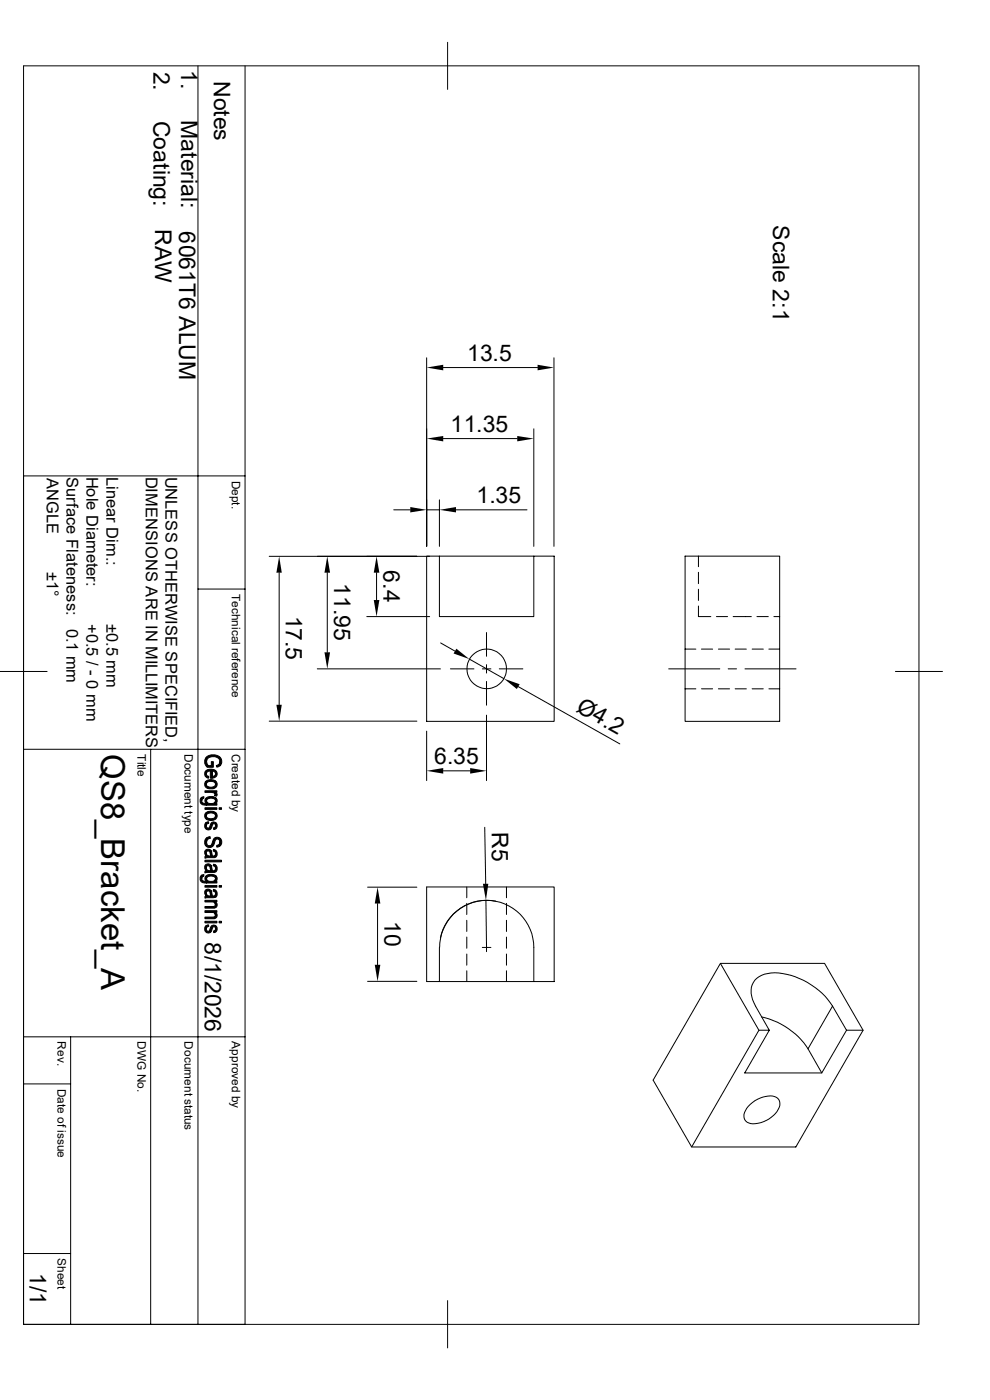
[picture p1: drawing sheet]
<svg xmlns="http://www.w3.org/2000/svg" width="210mm" height="297mm" viewBox="0 0 210 297" stroke-linecap="round" stroke-linejoin="round" font-family="sans-serif">
<g fill="none" stroke="#000" stroke-width=".21">
<path d="M5 14h189.9v267h-189.9zM42 14v267M52 14v267h-47M95 9v10M90.5 75.9v40M94 78h20M117.5 75.9v40M94 93h15.7M113.2 91v24.9M5 101h47M57.1 118h34M83.5 108.2h3.5"/>
<path d="M90.5 118h2.7v12.8h20v-12.8h4.4v35h-27.1zM90.5 108.2h2.7M93.2 118h20M93.2 106v9.9M96.7 108.2h15.1M145.3 118h20.1v35h-20.1zM148.2 118v2.2M42 125h10M59.2 121.5v28M69.4 121.5v16.9M77.8 130.8h13.3M79.9 121.5v5.8"/>
<path d="M93.5 136.4l3 1.7M99.6 139.8l7.3 4.2M103.2 134.2v5M145.3 137.7h2.3M148.2 128.6v2.2h2.6M148.2 121.4v2.4M148.2 125v2.4M148.8 137.7h2.4M152 130.8h2.3M152.4 137.7h2.4M155.5 130.8h3.9M156 137.7h2.3"/>
<path d="M159.6 137.7h2.3M160.6 130.8h2.4M163.1 137.7h2.3M164.2 130.8h1.2M0 142.5h10M5 159h47M32 159v122M57.1 153h31.3M67.3 141.9h26.1M90.5 155.1v10.5M95.5 141.9h5M102.3 141.9h1.8"/>
<path d="M103.2 151.7v13.9M103.2 141v1.8M103.2 144.6v5M105.9 141.9h5M109.9 145.7l21.6 12.1M141.9 141.9h10.8M145.3 146.1h2.3M148.8 146.1h2.4M152.4 146.1h2.4M154.5 141.9h1.8M156 146.1h2.3M158 141.9h10.9"/>
<path d="M159.6 146.1h2.3M163.1 146.1h2.3M189.9 142.5h10M94 163.5h5.7M102.8 175.5l.2 12M78 188.2h10.4M80.1 191.7v13M99 188.2v2.3M99 191.6v2.4M99 195.2v2.4M99 198.8v2.4M103.1 191l.1 10"/>
<path d="M105.2 191.2a10 10 0 0 0-11.8 7.7M107.4 188.2v2.3M107.4 191.6v2.4M107.4 195.2v2.4M107.4 198.8v2.4M5 220h47M15 220v61M78 208.2h10.4M93.2 208.2h20v-7.2a10 10 0 0 0-10-10 10 10 0 0 0-10 10v7.2h-2.7v-20h27.1v20h-4.4M99 202.4v2.4M99 206v2.2M102.3 201h1.8"/>
<path d="M103.2 200.1v1.8M107.4 202.4v2.4M107.4 206v2.2M152.8 204.4h22.1l8.2 14.2-14.3 24.7h-22.1l-8.1-14.1zM152.8 204.4l8.2 14.2M161.5 215.7a15.9 15.9 0 0 1 9.9 6.8M176.6 213.4l3 5.2-5.3 9h-16.3l5.2-9h-2.2l-14.3 24.7M176.6 213.4l-5.2 9.1M176.6 213.4a15.4 15.4 0 0 0-13-7 4 4 0 0 0-4.3 4.3l.3 1.3 .7 1.4 2.9 5.2M179.6 218.6h3.5M5 230h10M158.7 234.7a6.1 6.1 0 0 1 5.7-2 1.7 1.7 0 0 1 .7 2.6 6.1 6.1 0 0 1-6.2 3 1.7 1.7 0 0 1-.7-2.7z"/>
<path d="M171.4 222.5l2.9 5.1M5 265.9h10M95 275.9v10.1"/>
<circle cx="103.3" cy="141.9" r="4.2"/>
</g>
<g fill="#000">
<path d="M90.5 78l3.5-.6v1.2zM114 77.4l3.5 .6-3.5 .6zM90.5 93l3.5-.5v1.1zM109.7 92.5l3.5 .5-3.5 .6zM87 107.6l3.5 .6-3.5 .5zM93.2 108.2l3.5-.6v1.1zM59.2 118l.6 3.5h-1.2zM69.4 118l.6 3.5h-1.2zM68.8 138.4h1.2l-.6 3.5zM79.9 118l.6 3.5h-1.2zM79.3 127.3h1.2l-.6 3.5zM96.8 137.6l2.8 2.2-3.4-1.2z"/>
<path d="M58.6 149.5h1.2l-.6 3.5zM106.9 144l3.3 1.2-.6 1zM90.5 163.5l3.5-.6v1.2zM99.7 162.9l3.5 .6-3.5 .6zM80.1 188.2l.6 3.5h-1.2zM102.4 187.5h1.2l-.5 3.5zM79.5 204.7h1.2l-.6 3.5z"/>
</g>
<g fill="#000" stroke="#000" stroke-width=".21">
<path d="M42.8 169.2l.5-.2-.1 .4-.3 .1-.1 .4z" fill-rule="evenodd"/>
<path d="M42.6 169.2h.2v.7a.73 .73 0 0 0 1 .5v.4a1.03 1.03 0 0 1-1.2-.3 1.03 1.03 0 0 1 0-1.3z" fill-rule="evenodd"/>
<path d="M43.6 163.6l.2-.2v1l.5 .3-.1 .4a.92 .92 0 0 1-.6-1.5z" fill-rule="evenodd"/>
<path d="M43.7 174.5l.5-.2 .1 .4-.4 .2-.1 .3z" fill-rule="evenodd"/>
<path d="M43.8 177.8l.8-.3v.4a.8 .8 0 0 0-.8 .8z" fill-rule="evenodd"/>
<path d="M43.8 160.6v1.1l.3 .6 .7 .1v-.8h.5v1.2h-1.4l-.1-.2-.4-.7 .1-.8z" fill-rule="evenodd"/>
<path d="M43.8 163.4a1.99 1.99 0 0 1 1.9 0v.8l-.2-.5-.5-.1v1.5h-.4v-1.6l-.6 .2-.2 .5z" fill-rule="evenodd"/>
<path d="M43.8 165.7l.8-.3 1 .2 .1 .8a1.09 1.09 0 0 0-1-.6 1.09 1.09 0 0 0-.9 .6z" fill-rule="evenodd"/>
<path d="M43.8 172.4l.5-.3 1 .1 .4 .2v.7a1.07 1.07 0 0 0-.9-.6 1.07 1.07 0 0 0-1 .6z" fill-rule="evenodd"/>
<path d="M43.6 174.6l.1-.1 .1 .7a.42 .42 0 0 0 .4 .5 .42 .42 0 0 0 .4-.6 .74 .74 0 0 1 1.1-.6v.7a.38 .38 0 0 0-.4-.5 .38 .38 0 0 0-.3 .5 .83 .83 0 0 1-1.2 .7 .83 .83 0 0 1-.2-1.3z" fill-rule="evenodd"/>
<path d="M43.6 169.4a1.92 1.92 0 0 1 2.2-.2l-.1 .7a1.08 1.08 0 0 0-1.9 0v.9v-.4a.69 .69 0 0 1-.2-1z" fill-rule="evenodd"/>
<path d="M43.5 171.4h2.5v.3h-2.5z" fill-rule="evenodd"/>
<path d="M43.5 167.8h2.5v.3h-.4v.4l-.4-.4h-1.7z" fill-rule="evenodd"/>
<path d="M43.8 169.9a1.13 1.13 0 0 0 1.9 .2v.4h.3v.3h-2.2z" fill-rule="evenodd"/>
<path d="M45 163.6v1.1h.2l.5-.4v-.9a.94 .94 0 0 1 .3 1.2 .94 .94 0 0 1-1 .5z" fill-rule="evenodd"/>
<path d="M43.5 165.9l.3-.2v.7a1.1 1.1 0 0 0 1.6 .5l.3-.5v-.7a.99 .99 0 0 1 .2 1.3 .99 .99 0 0 1-1.2 .3 1.03 1.03 0 0 1-1.1-.3 1.03 1.03 0 0 1-.1-1.1z" fill-rule="evenodd"/>
<path d="M45.6 168.1l.5 .3-.2 .5-.4-.1z" fill-rule="evenodd"/>
<path d="M45.8 169.2a.75 .75 0 0 1-.1 1.3z" fill-rule="evenodd"/>
<path d="M43.7 172.4l.1 .7a1.1 1.1 0 0 0 1.9 0l.1-.7a.99 .99 0 0 1 .1 1.2 .99 .99 0 0 1-1.1 .5 1.03 1.03 0 0 1-1.2-.4 1.03 1.03 0 0 1 .1-1.3z" fill-rule="evenodd"/>
<path d="M45.7 174.5a.81 .81 0 0 1 .4 .9 .81 .81 0 0 1-.8 .6v-.4l.4-.3z" fill-rule="evenodd"/>
<path d="M46.6 178.6v1l-.6 .1v-.3l.5-.3z" fill-rule="evenodd"/>
<path d="M46.7 161.6v.9l-.7 .2-.1-.3 .5-.3z" fill-rule="evenodd"/>
<path d="M46.5 171.4h.5v.3h-.5z" fill-rule="evenodd"/>
<path d="M43.8 160.6l1-.5 1.1 .1a1.33 1.33 0 0 1 1.1 .9 1.33 1.33 0 0 1-.3 1.4v-.9a1.51 1.51 0 0 0-2.5-.7l-.4 .7z" fill-rule="evenodd"/>
<path d="M43.7 177.9l.1-.1v.9a.64 .64 0 0 0 .7 .7 .64 .64 0 0 0 .6-.8 1 1 0 0 1 1.5-.8 1 1 0 0 1 0 1.7v-.9a.55 .55 0 0 0-.5-.6 .55 .55 0 0 0-.5 .7l-.1 .2a1.06 1.06 0 0 1-1.4 .8 1.06 1.06 0 0 1-.6-1.5z" fill-rule="evenodd"/>
<path d="M42.8 185.7l.5-.2-.1 .4-.3 .1-.1 .4z" fill-rule="evenodd"/>
<path d="M43.5 182.5h3.5v.3h-3.5z" fill-rule="evenodd"/>
<path d="M43.8 180.9v.7z" fill-rule="evenodd"/>
<path d="M43.8 184.1v.6z" fill-rule="evenodd"/>
<path d="M43.8 189.4v.7z" fill-rule="evenodd"/>
<path d="M42.6 185.8l.2-.1v.7a.78 .78 0 0 0 1 .6v.3a1.01 1.01 0 0 1-1.1-.3 1.01 1.01 0 0 1-.1-1.2z" fill-rule="evenodd"/>
<path d="M43.7 196.4l.5-.2 .1 .4-.4 .2-.1 .3z" fill-rule="evenodd"/>
<path d="M43.6 180.3a.87 .87 0 0 1 1.2 .2l-.1 1a.82 .82 0 0 0-.7-.9l-.2 .2-.1 .8a.94 .94 0 0 1-.1-1.3z" fill-rule="evenodd"/>
<path d="M43.6 183.5a.78 .78 0 0 1 1.2 .1l-.1 1.1v-.1a.92 .92 0 0 0-.6-1l-.3 .3-.1 .8a.92 .92 0 0 1-.1-1.2z" fill-rule="evenodd"/>
<path d="M43.6 188.8a.87 .87 0 0 1 1.2 .1l-.1 1.1a.9 .9 0 0 0-.6-1l-.3 .2-.1 .8a.93 .93 0 0 1-.1-1.2z" fill-rule="evenodd"/>
<path d="M45.6 191.3l.1 .6z" fill-rule="evenodd"/>
<path d="M45.6 193.5l.1 .6z" fill-rule="evenodd"/>
<path d="M45.3 180.2l.4 .2v.7l-.1-.3-.4-.2z" fill-rule="evenodd"/>
<path d="M45.3 183.3l.4 .2v.7l-.1-.3-.4-.2z" fill-rule="evenodd"/>
<path d="M45.3 188.7l.4 .1v.8l-.1-.4-.4-.1z" fill-rule="evenodd"/>
<path d="M43.6 196.5l.1-.1 .1 .7a.42 .42 0 0 0 .4 .5 .42 .42 0 0 0 .4-.6 .74 .74 0 0 1 1.1-.6v.7a.38 .38 0 0 0-.4-.5 .38 .38 0 0 0-.3 .5 .83 .83 0 0 1-1.2 .7 .83 .83 0 0 1-.2-1.3z" fill-rule="evenodd"/>
<path d="M43.6 185.9a1.92 1.92 0 0 1 2.2-.1l-.1 .6a1.13 1.13 0 0 0-1.7-.3l-.2 .3v.9v-.3a.74 .74 0 0 1-.2-1.1z" fill-rule="evenodd"/>
<path d="M43.5 187.9h2.5v.3h-2.5z" fill-rule="evenodd"/>
<path d="M43.5 195.5h2.5v.3h-2.5z" fill-rule="evenodd"/>
<path d="M43.8 186.4a1.13 1.13 0 0 0 1.9 .2v.4h.3v.3h-2.2z" fill-rule="evenodd"/>
<path d="M43.5 191h2.5v.3h-.4v.3l-.5-.3h-1.6z" fill-rule="evenodd"/>
<path d="M43.5 193.2h2.5v.3h-.4v.4l-.3-.3h-1.8z" fill-rule="evenodd"/>
<path d="M43.8 181.2l.3 .3 .6 .1 .1-1.1 .2 .6a.4 .4 0 0 0 .3 .5 .4 .4 0 0 0 .4-.5v-.7a.86 .86 0 0 1 .4 1 .86 .86 0 0 1-1 .5l-1.6 .2v-.4l.3-.1z" fill-rule="evenodd"/>
<path d="M43.8 184.3l.3 .4h.6l.1-1.1 .2 .6a.4 .4 0 0 0 .3 .5 .4 .4 0 0 0 .4-.5v-.7a.88 .88 0 0 1 .4 1 .88 .88 0 0 1-1 .6l-1.6 .1v-.4l.3-.1z" fill-rule="evenodd"/>
<path d="M45.8 185.8a.75 .75 0 0 1-.1 1.2z" fill-rule="evenodd"/>
<path d="M43.8 189.7l.3 .3 .6 .1 .1-1.2 .2 .7a.4 .4 0 0 0 .3 .5 .4 .4 0 0 0 .4-.5v-.8a.88 .88 0 0 1 .4 1.1 .88 .88 0 0 1-1 .6h-1.6v-.3l.3-.1z" fill-rule="evenodd"/>
<path d="M43.5 192.3h1.8l.4-.2v-.8a.74 .74 0 0 1 .3 1 .74 .74 0 0 1-1 .4h-1.5z" fill-rule="evenodd"/>
<path d="M43.5 194.6l1.9-.1 .3-.2v-.7a.74 .74 0 0 1 .3 1 .74 .74 0 0 1-1 .3h-1.5z" fill-rule="evenodd"/>
<path d="M45.7 196.4a.82 .82 0 0 1 .3 .9 .82 .82 0 0 1-.7 .6v-.4l.4-.3z" fill-rule="evenodd"/>
<path d="M46.5 187.9h.5v.3h-.5z" fill-rule="evenodd"/>
<path d="M46.5 195.5h.5v.3h-.5z" fill-rule="evenodd"/>
</g>
<text font-size="7" x="21.5" y="160" transform="rotate(90 21.5 160)">QS8_Bracket_A</text>
<g font-size="4.9">
<text x="32.6" y="15.2" transform="rotate(90 32.6 15.2)">2.</text>
<text x="38.4" y="14.8" transform="rotate(90 38.4 14.8)">1.</text>
<text x="45.4" y="17.1" transform="rotate(90 45.4 17.1)">Notes</text>
<text x="32.6" y="25.6" transform="rotate(90 32.6 25.6)">Coating:</text>
<text x="38.4" y="25.5" transform="rotate(90 38.4 25.5)">Material:</text>
<text x="163.9" y="47.8" transform="rotate(90 163.9 47.8)">Scale 2:1</text>
<text x="32.9" y="48.7" transform="rotate(90 32.9 48.7)">RAW</text>
<text x="38" y="49.1" transform="rotate(90 38 49.1)">6061T6 ALUM</text>
<text x="99.1" y="76.5">13.5</text>
<text x="95.6" y="91.6">11.35</text>
<text x="101.1" y="106.7">1.35</text>
<text x="70.9" y="123.7" transform="rotate(90 70.9 123.7)">11.95</text>
<text x="81.4" y="121" transform="rotate(90 81.4 121)">6.4</text>
<text x="60.7" y="130.6" transform="rotate(90 60.7 130.6)">17.5</text>
<text x="122" y="150.7" transform="rotate(29 122 150.7)">Ø4.2</text>
<text x="92.1" y="162.1">6.35</text>
<text x="104.3" y="176.5" transform="rotate(89 104.3 176.5)">R5</text>
<text x="81.5" y="195.3" transform="rotate(90 81.5 195.3)">10</text>
<text x="43.5" y="199.9" transform="rotate(90 43.5 199.9)">8/1/2026</text>
<text x="6.3" y="270" transform="rotate(90 6.3 270)">1/1</text>
</g>
<g font-size="3.5">
<text x="9.9" y="101.4" transform="rotate(90 9.9 101.4)">ANGLE</text>
<text x="14.1" y="101.2" transform="rotate(90 14.1 101.2)">Surface Flateness:</text>
<text x="18.3" y="101.1" transform="rotate(90 18.3 101.1)">Hole Diameter:</text>
<text x="22.6" y="101.1" transform="rotate(90 22.6 101.1)">Linear Dim.:</text>
<text x="30.9" y="101.1" transform="rotate(90 30.9 101.1)">DIMENSIONS ARE IN MILLIMITERS</text>
<text x="35.1" y="101.1" transform="rotate(90 35.1 101.1)">UNLESS OTHERWISE SPECIFIED,</text>
<text x="9.9" y="121.2" transform="rotate(90 9.9 121.2)">±1°</text>
<text x="14.1" y="133.4" transform="rotate(90 14.1 133.4)">0.1 mm</text>
<text x="18.3" y="132.3" transform="rotate(90 18.3 132.3)">+0.5 / - 0 mm</text>
<text x="22.6" y="132.3" transform="rotate(90 22.6 132.3)">±0.5 mm</text>
</g>
<g font-size="2.5">
<text x="49.2" y="102" transform="rotate(90 49.2 102)">Dept.</text>
<text x="49.2" y="126" transform="rotate(90 49.2 126)">Technical reference</text>
<text x="29.2" y="160" transform="rotate(90 29.2 160)">Title</text>
<text x="39.2" y="160" transform="rotate(90 39.2 160)">Document type</text>
<text x="49.2" y="160" transform="rotate(90 49.2 160)">Created by</text>
<text x="12.2" y="220.9" transform="rotate(90 12.2 220.9)">Rev.</text>
<text x="29.2" y="220.9" transform="rotate(90 29.2 220.9)">DWG No.</text>
<text x="39.2" y="220.9" transform="rotate(90 39.2 220.9)">Document status</text>
<text x="49.2" y="220.9" transform="rotate(90 49.2 220.9)">Approved by</text>
<text x="12.2" y="231" transform="rotate(90 12.2 231)">Date of issue</text>
<text x="12.2" y="266.9" transform="rotate(90 12.2 266.9)">Sheet</text>
</g>
</svg>
